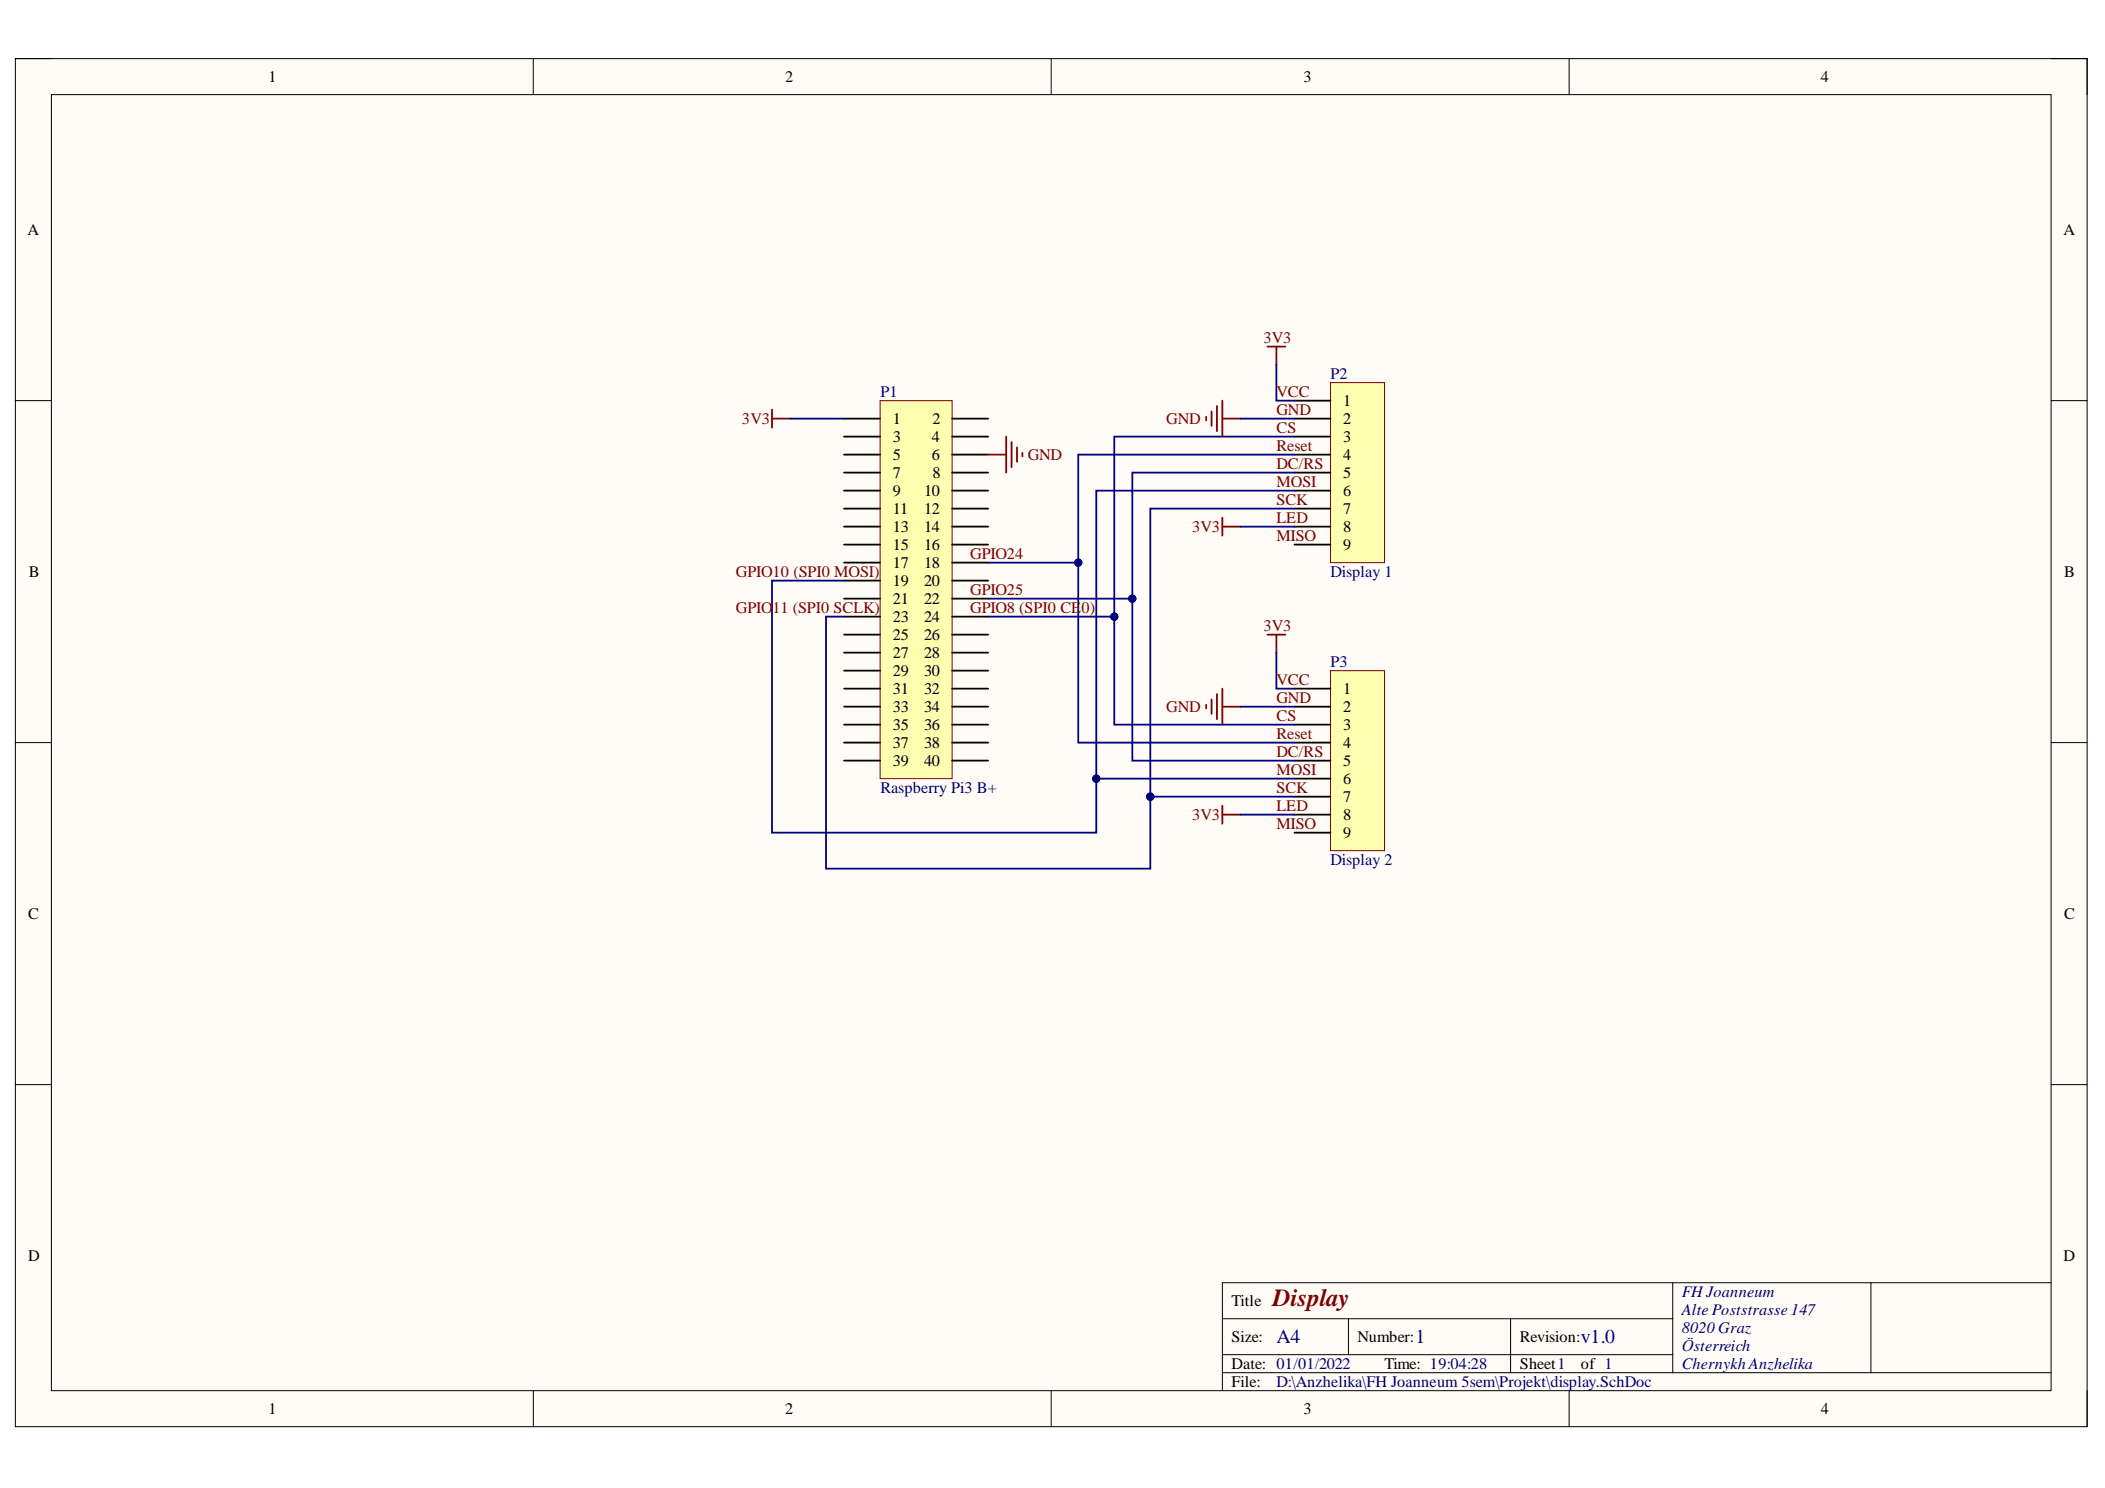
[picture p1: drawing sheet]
<svg xmlns="http://www.w3.org/2000/svg" width="297mm" height="210mm" viewBox="0 0 297 210" stroke-linecap="round" stroke-linejoin="round" font-family="sans-serif">
<path d="M2.2 8.3h292.3v193h-292.3z" fill-rule="evenodd" fill="#fffcf8"/>
<path d="M2.2 8.3h292.3v193h-292.3z" fill="none" stroke="#000" stroke-width=".14"/>
<path d="M7.3 13.3h282.1v182.9h-282.1z" fill-rule="evenodd" fill="#fffcf8"/>
<g fill="none" stroke="#000" stroke-width=".14">
<path d="M2.2 8.3h5.1M7.3 13.3h282.1v182.9h-282.1zM75.3 8.3v5M148.3 8.3v5M221.4 8.3v5M289.4 8.3h5.1v5M2.2 56.5h5.1M289.4 56.5h5.1M2.2 104.8h5.1M289.4 104.8h5.1M2.2 153h5.1M289.4 153h5.1"/>
<path d="M75.3 196.2v5.1M148.3 196.2v5.1M172.5 186h63.5M172.5 193.6h116.9M172.5 191.1h63.5M190.3 186v5.1M213.2 186v7.6M221.4 196.2v5.1M236 180.9v12.7M264 180.9v12.7M289.4 180.9h-116.9v15.3M294.5 196.2v5.1"/>
</g>
<path d="M124.2 56.5h10.2v53.3h-10.2z" fill-rule="evenodd" fill="#ffffb0"/>
<path d="M124.2 56.5h10.2v53.3h-10.2z" fill="none" stroke="#800000" stroke-width=".14"/>
<g fill="none" stroke="#000" stroke-width=".25">
<path d="M119.1 59.1h5.1M134.4 59.1h5M119.1 61.6h5.1M119.1 64.1h5.1M119.1 66.7h5.1M119.1 69.2h5.1M119.1 71.7h5.1M119.1 74.3h5.1M119.1 76.8h5.1M119.1 79.4h5.1M134.4 61.6h5M134.4 64.1h5"/>
<path d="M134.4 66.7h5M134.4 69.2h5M134.4 71.7h5M134.4 74.3h5M134.4 76.8h5M134.4 79.4h5M119.1 81.9h5.1M119.1 84.4h5.1M119.1 87h5.1M119.1 89.5h5.1M119.1 92.1h5.1M119.1 94.6h5.1"/>
<path d="M119.1 97.1h5.1M119.1 99.7h5.1M134.4 81.9h5M134.4 84.4h5M134.4 87h5M134.4 89.5h5M134.4 92.1h5M134.4 94.6h5M134.4 97.1h5M134.4 99.7h5M119.1 102.2h5.1M119.1 104.8h5.1"/>
<path d="M119.1 107.3h5.1M134.4 102.2h5M134.4 104.8h5M134.4 107.3h5"/>
</g>
<path d="M187.7 54h7.7v25.4h-7.7z" fill-rule="evenodd" fill="#ffffb0"/>
<path d="M187.7 54h7.7v25.4h-7.7z" fill="none" stroke="#800000" stroke-width=".14"/>
<path d="M182.7 56.5h5M182.7 59.1h5M182.7 61.6h5M182.7 64.1h5M182.7 66.7h5M182.7 69.2h5M182.7 71.7h5M182.7 74.3h5M182.7 76.8h5" fill="none" stroke="#000" stroke-width=".25"/>
<path d="M187.7 94.6h7.7v25.4h-7.7z" fill-rule="evenodd" fill="#ffffb0"/>
<path d="M187.7 94.6h7.7v25.4h-7.7z" fill="none" stroke="#800000" stroke-width=".14"/>
<path d="M182.7 97.1h5M182.7 99.7h5M182.7 102.2h5M182.7 104.8h5M182.7 107.3h5M182.7 109.8h5M182.7 112.4h5M182.7 114.9h5M182.7 117.5h5" fill="none" stroke="#000" stroke-width=".25"/>
<path d="M182.7 61.6h-25.5v25.4" fill="none" stroke="#000080" stroke-width=".25"/>
<circle cx="157.2" cy="87" r=".51" fill="#000080"/>
<circle cx="157.2" cy="87" r=".51" fill="none" stroke="#000080" stroke-width=".14"/>
<path d="M182.7 64.1h-30.5v15.3h-12.8" fill="none" stroke="#000080" stroke-width=".25"/>
<circle cx="152.2" cy="79.4" r=".51" fill="#000080"/>
<circle cx="152.2" cy="79.4" r=".51" fill="none" stroke="#000080" stroke-width=".14"/>
<path d="M182.7 66.7h-22.9v17.8h-20.4" fill="none" stroke="#000080" stroke-width=".25"/>
<circle cx="159.8" cy="84.4" r=".51" fill="#000080"/>
<circle cx="159.8" cy="84.4" r=".51" fill="none" stroke="#000080" stroke-width=".14"/>
<path d="M182.7 69.2h-28v40.6" fill="none" stroke="#000080" stroke-width=".25"/>
<circle cx="154.7" cy="109.8" r=".51" fill="#000080"/>
<circle cx="154.7" cy="109.8" r=".51" fill="none" stroke="#000080" stroke-width=".14"/>
<path d="M182.7 71.7h-20.4v40.7" fill="none" stroke="#000080" stroke-width=".25"/>
<circle cx="162.3" cy="112.4" r=".51" fill="#000080"/>
<circle cx="162.3" cy="112.4" r=".51" fill="none" stroke="#000080" stroke-width=".14"/>
<path d="M139.4 87h17.8v15.2h25.5" fill="none" stroke="#000080" stroke-width=".25"/>
<circle cx="157.2" cy="87" r=".51" fill="#000080"/>
<circle cx="157.2" cy="87" r=".51" fill="none" stroke="#000080" stroke-width=".14"/>
<path d="M152.2 79.4v25.4h30.5" fill="none" stroke="#000080" stroke-width=".25"/>
<circle cx="152.2" cy="79.4" r=".51" fill="#000080"/>
<circle cx="152.2" cy="79.4" r=".51" fill="none" stroke="#000080" stroke-width=".14"/>
<path d="M159.8 84.5v22.8h22.9" fill="none" stroke="#000080" stroke-width=".25"/>
<circle cx="159.8" cy="84.4" r=".51" fill="#000080"/>
<circle cx="159.8" cy="84.4" r=".51" fill="none" stroke="#000080" stroke-width=".14"/>
<path d="M119.1 81.9h-10.2v35.6h45.8v-7.7h28" fill="none" stroke="#000080" stroke-width=".25"/>
<circle cx="154.7" cy="109.8" r=".51" fill="#000080"/>
<circle cx="154.7" cy="109.8" r=".51" fill="none" stroke="#000080" stroke-width=".14"/>
<path d="M119.1 87h-2.5v35.5h45.7v-10.1" fill="none" stroke="#000080" stroke-width=".25"/>
<circle cx="162.3" cy="112.4" r=".51" fill="#000080"/>
<circle cx="162.3" cy="112.4" r=".51" fill="none" stroke="#000080" stroke-width=".14"/>
<path d="M162.3 112.4h20.4" fill="none" stroke="#000080" stroke-width=".25"/>
<circle cx="162.3" cy="112.4" r=".51" fill="#000080"/>
<circle cx="162.3" cy="112.4" r=".51" fill="none" stroke="#000080" stroke-width=".14"/>
<g fill="none" stroke="#800000" stroke-width=".25">
<path d="M108.9 57.8v2.5M108.9 59.1h2.6M170.2 58.8v.5M171 58v2.1M171.7 57.3v3.5M172.5 56.5v5.1M172.5 59.1h2.5M178.8 48.9h2.6M180.1 48.9v2.5M139.4 64.1h2.6M142 61.6v5.1M142.7 62.4v3.5"/>
<path d="M143.5 63.1v2M144.3 63.9v.5M172.5 73v2.6M172.5 74.3h2.5M170.2 99.4v.5M171 98.7v2M171.7 97.9v3.6M172.5 97.1v5.1M172.5 99.7h2.5M178.8 89.5h2.6M180.1 89.5v2.6M172.5 113.6v2.6"/>
<path d="M172.5 114.9h2.5"/>
</g>
<path d="M111.5 59.1h7.6M175 59.1h7.7M180.1 51.4v5.1h2.6M175 74.3h7.7M175 99.7h7.7M180.1 92.1v5h2.6M175 114.9h7.7" fill="none" stroke="#000080" stroke-width=".25"/>
<text font-size="3.5" fill="#800000" x="179.6" y="184.3">Display</text>
<g font-size="2.8" fill="#000080">
<text x="180.1" y="189.5">A4</text>
<text x="199.8" y="189.5">1</text>
<text x="223.1" y="189.5">v1.0</text>
</g>
<g font-size="2.3">
<text x="37.9" y="11.6">1</text>
<text x="110.8" y="11.6">2</text>
<text x="183.9" y="11.6">3</text>
<text x="256.9" y="11.6">4</text>
<text x="3.9" y="33.1">A</text>
<text x="291.2" y="33.1">A</text>
<text x="126" y="59.8">1</text>
<text x="131.6" y="59.8">2</text>
<text x="189.5" y="57.3">1</text>
<text x="189.5" y="59.8">2</text>
<text x="126" y="62.3">3</text>
<text x="126" y="64.9">5</text>
<text x="131.5" y="62.3">4</text>
<text x="131.5" y="64.9">6</text>
<text x="189.5" y="62.3">3</text>
<text x="189.5" y="64.9">4</text>
<text x="126" y="67.4">7</text>
<text x="126" y="70">9</text>
<text x="130.4" y="70">10</text>
<text x="131.6" y="67.4">8</text>
<text x="189.5" y="67.4">5</text>
<text x="189.5" y="70">6</text>
<text x="126" y="72.5">11</text>
<text x="126" y="75">13</text>
<text x="126" y="77.6">15</text>
<text x="130.4" y="72.5">12</text>
<text x="130.4" y="75">14</text>
<text x="130.4" y="77.6">16</text>
<text x="189.5" y="72.5">7</text>
<text x="189.5" y="75">8</text>
<text x="189.5" y="77.6">9</text>
<text x="4.1" y="81.4">B</text>
<text x="126" y="80.1">17</text>
<text x="126" y="82.6">19</text>
<text x="130.4" y="80.1">18</text>
<text x="130.4" y="82.6">20</text>
<text x="291.3" y="81.4">B</text>
<text x="126" y="85.2">21</text>
<text x="126" y="87.7">23</text>
<text x="130.4" y="85.2">22</text>
<text x="130.4" y="87.7">24</text>
<text x="126" y="90.2">25</text>
<text x="126" y="92.8">27</text>
<text x="126" y="95.4">29</text>
<text x="130.4" y="90.2">26</text>
<text x="130.4" y="92.8">28</text>
<text x="130.4" y="95.4">30</text>
<text x="126" y="97.9">31</text>
<text x="126" y="100.4">33</text>
<text x="130.4" y="97.9">32</text>
<text x="130.4" y="100.4">34</text>
<text x="189.5" y="97.9">1</text>
<text x="189.5" y="100.4">2</text>
<text x="126" y="103">35</text>
<text x="126" y="105.5">37</text>
<text x="130.4" y="103">36</text>
<text x="130.4" y="105.5">38</text>
<text x="189.5" y="103">3</text>
<text x="189.5" y="105.5">4</text>
<text x="126" y="108.1">39</text>
<text x="130.4" y="108.1">40</text>
<text x="189.5" y="108.1">5</text>
<text x="189.5" y="110.6">6</text>
<text x="189.5" y="113.1">7</text>
<text x="189.5" y="115.7">8</text>
<text x="189.5" y="118.2">9</text>
<text x="4" y="129.6">C</text>
<text x="291.3" y="129.6">C</text>
<text x="4" y="177.8">D</text>
<text x="291.2" y="177.8">D</text>
<text x="173.8" y="184.3">Title</text>
<text x="173.8" y="189.3">Size:</text>
<text x="191.6" y="189.3">Number:</text>
<text x="214.5" y="189.3">Revision:</text>
<text x="173.8" y="193.1">Date: 01/01/2022</text>
<text x="173.8" y="195.7">File:</text>
<text x="195.4" y="193.1">Time: 19:04:28</text>
<text x="214.5" y="193.1">Sheet1</text>
<text x="223.1" y="193.1">of 1</text>
<text x="37.9" y="199.5">1</text>
<text x="110.8" y="199.5">2</text>
<text x="183.9" y="199.5">3</text>
<text x="256.9" y="199.5">4</text>
</g>
<g font-size="2.3" fill="#800000">
<text x="178.3" y="48.3">3V3</text>
<text x="104.7" y="59.8">3V3</text>
<text x="164.6" y="59.8">GND</text>
<text x="180.1" y="58.5">GND</text>
<text x="180.1" y="56">VCC</text>
<text x="145" y="64.9">GND</text>
<text x="180.1" y="61.1">CS</text>
<text x="180.1" y="63.6">Reset</text>
<text x="180.1" y="66.1">DC/RS</text>
<text x="180.1" y="68.7">MOSI</text>
<text x="180.1" y="71.2">SCK</text>
<text x="168.2" y="75">3V3</text>
<text x="180.1" y="73.8">LED</text>
<text x="180.1" y="76.3">MISO</text>
<text x="103.9" y="81.4">GPIO10 (SPI0 MOSI)</text>
<text x="136.9" y="78.8">GPIO24</text>
<text x="136.9" y="83.9">GPIO25</text>
<text x="103.9" y="86.4">GPIO</text>
<text x="109" y="86.4">11 (SPI0 SCLK)</text>
<text x="136.9" y="86.4">GPIO8 (SPI0 CE</text>
<text x="152.6" y="86.4">0)</text>
<text x="178.3" y="89">3V3</text>
<text x="164.6" y="100.4">GND</text>
<text x="180.1" y="96.6">VCC</text>
<text x="180.1" y="99.2">GND</text>
<text x="180.1" y="101.7">CS</text>
<text x="180.1" y="104.3">Reset</text>
<text x="180.1" y="106.8">DC/RS</text>
<text x="180.1" y="109.3">MOSI</text>
<text x="180.1" y="111.9">SCK</text>
<text x="168.2" y="115.7">3V3</text>
<text x="180.1" y="114.4">LED</text>
<text x="180.1" y="116.9">MISO</text>
</g>
<g font-size="2.3" fill="#000080">
<text x="187.7" y="53.5">P2</text>
<text x="124.2" y="56">P1</text>
<text x="187.7" y="81.4">Display 1</text>
<text x="187.7" y="94.1">P3</text>
<text x="124.2" y="111.9">Raspberry Pi3 B+</text>
<text x="187.7" y="122">Display 2</text>
<text x="237.3" y="183">FHJoanneum</text>
<text x="237.3" y="185.5">Alte Poststrasse 147</text>
<text x="237.3" y="188.1">8020 Graz</text>
<text x="237.3" y="190.6">Österreich</text>
<text x="180.1" y="195.7">D:\Anzhelika\FH Joanneum 5sem\Projekt\display.SchDoc</text>
<text x="237.3" y="193.1">Chernykh Anzhelika</text>
</g>
</svg>
